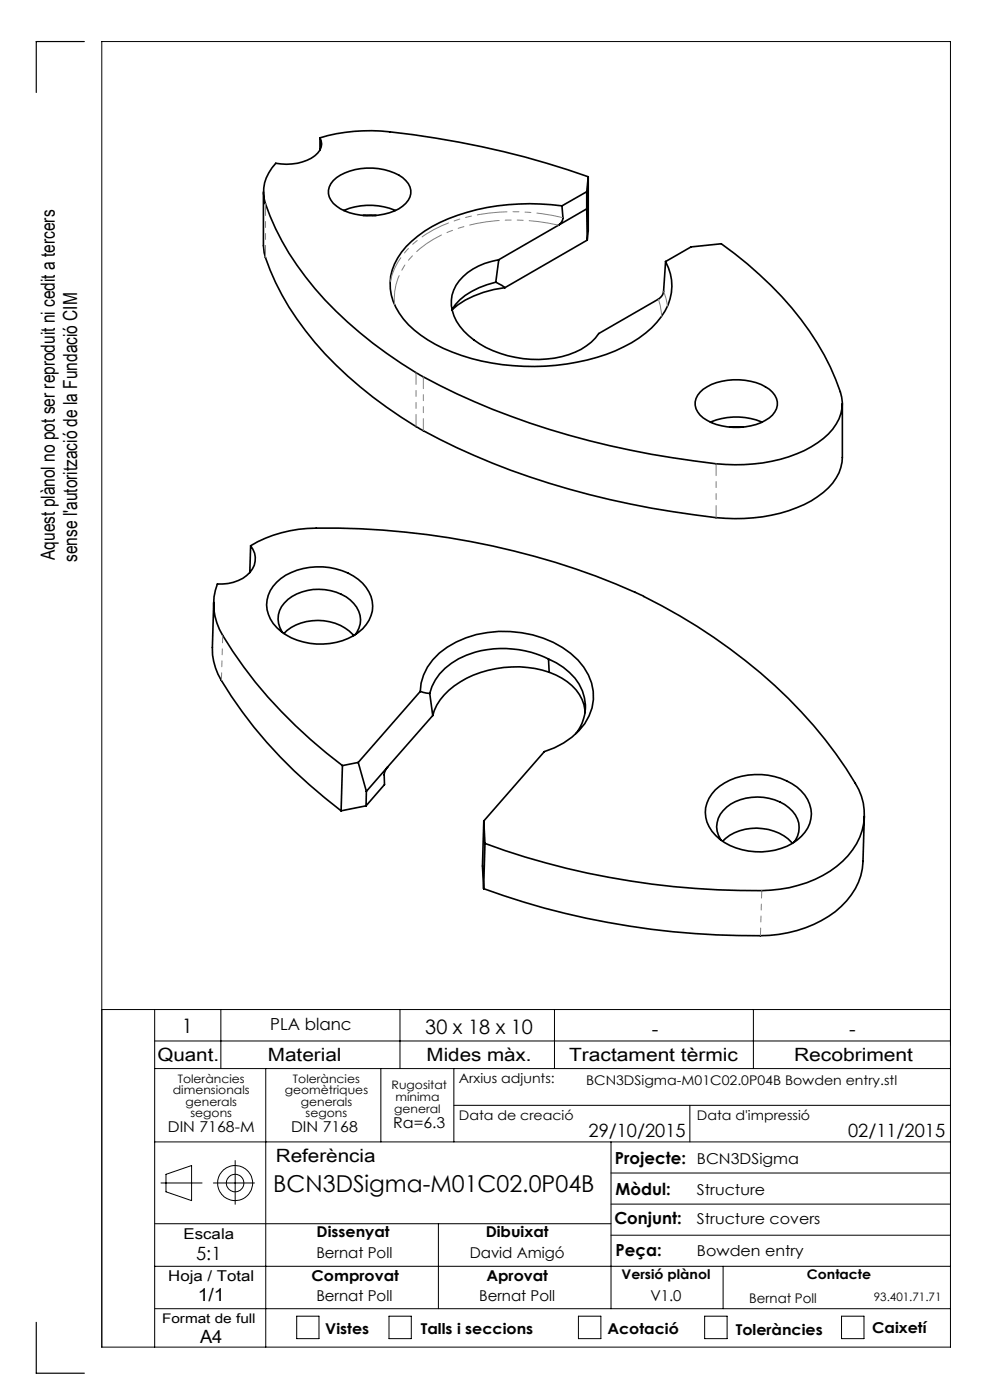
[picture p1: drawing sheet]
<svg xmlns="http://www.w3.org/2000/svg" width="210mm" height="297mm" viewBox="0 0 210 297" stroke-linecap="round" stroke-linejoin="round" font-family="sans-serif">
<g fill="none" stroke="#000" stroke-width=".21">
<path d="M21.6 214.2h180M32.8 214.2v71.6M46.8 214.2v12.5M84.8 214.2v12.5M117.6 214.2v12.5M159.8 214.2v12.5M32.8 220.8h168.8M32.8 226.7h168.8M56.4 226.7v59.1M80.8 226.7v15.5M96.3 226.7v15.5M96.3 234.5h105.3"/>
<path d="M146.3 234.5v7.7M32.8 259.6h96.8M32.8 242.2h168.8M34.1 251h8.8M35.2 249.1l5.4-1.8v7.4l-5.4-1.9zM45.3 251h8.7M49.9 246.2v9.3M93 259.6v18M129.6 242.2v35.4M129.6 255.4h72M129.6 248.8h72M32.8 277.6h168.8"/>
<path d="M32.8 268.6h168.8M62.9 279.2h4.8v4.8h-4.8zM82.5 279.2h4.7v4.8h-4.7zM122.7 279.2h4.8v4.8h-4.8zM129.6 262h72M149.5 279.2h4.7v4.8h-4.7zM153.4 268.6v9M178.5 279.2h4.8v4.8h-4.8zM21.6 285.8h180v-277h-180v277"/>
<circle cx="49.9" cy="251" r="3.7"/>
<circle cx="49.9" cy="251" r="1.86"/>
</g>
<path d="M17.9 8.8h-10.2v10.8M7.7 280.5v10.8h10.2" fill="none" stroke="#000" stroke-width=".25"/>
<g fill="none" stroke="#000" stroke-width=".35">
<path d="M67.9 29.2a37.1 37.1 0 0 1 14.8-1.2 188.6 188.6 0 0 1 42.1 9.5M67.9 29.2a2.89 2.89 0 0 1-1.1 3.9 10.7 10.7 0 0 1-8.3 1.5 8.4 8.4 0 0 0-2.2 8.6 61 61 0 0 0 17.4 25.1 91.7 91.7 0 0 0 26.9 16.9 177.9 177.9 0 0 0 53.2 13.3 33.4 33.4 0 0 0 18.3-3.7 11.7 11.7 0 0 0 6.5-8.2 10.8 10.8 0 0 0-1.3-6.1 64.2 64.2 0 0 0-18.7-24.5l-5.6-4.3-6.4 .7-5.4 3.1M67.9 29.2v2.6M70.7 38.3a12.3 12.3 0 0 1 11.9-2 5.9 5.9 0 0 1 4.5 4.1 4.2 4.2 0 0 1-2.5 3.9 13.4 13.4 0 0 1-13.2-.6 3.4 3.4 0 0 1-.7-5.4zM124.8 37.5l-.3 3.2M124.8 37.5v11.4l-.2 2M55.9 40.7v11.4a11.8 11.8 0 0 0 1.4 5.2 64.7 64.7 0 0 0 19 24.7 91.4 91.4 0 0 0 24.3 14.6 177.9 177.9 0 0 0 53.2 13.4 33.8 33.8 0 0 0 18.3-3.7 12.9 12.9 0 0 0 6.3-7.1l.3-2.2v-11.4M72.9 44.7a14 14 0 0 1 11 0M77 45.7h2.8M105.2 59.9a15.8 15.8 0 0 0-8.6 4.7l-.6 1M105.2 59.9l1.9 1.1M105.8 55.1a12.9 12.9 0 0 0-9.1 5.4 7.5 7.5 0 0 0 .8 8.7 19.7 19.7 0 0 0 13.5 6.9 19.9 19.9 0 0 0 13.4-2.7l1.9-1.7 .7-.9 12.9-7.6a2.01 2.01 0 0 0 .9-1.4l.4-6.3"/>
<path d="M105.8 55.1l-.6 4.8M119.2 43.7a46.2 46.2 0 0 0-27.6 4.4 18.9 18.9 0 0 0-7.9 7.9 10.9 10.9 0 0 0 1.9 11.7 26.7 26.7 0 0 0 12.3 7.7 48.8 48.8 0 0 0 32.6-1 20.8 20.8 0 0 0 11.2-9.7 10.6 10.6 0 0 0-.5-9.2M119.2 43.7l.2 2.7a2.19 2.19 0 0 1-1 1.4M124.5 40.7l-5.3 3M124.5 44.3l-18.7 10.8M124.5 44.3l.1 6.6M124.5 40.7v3.6M124.6 50.9l-17.5 10.1M107.1 61a20.3 20.3 0 0 0-11.3 4.8M148.5 83.2a11.4 11.4 0 0 1 9.5-2.5 8.9 8.9 0 0 1 6.4 3.2 3.7 3.7 0 0 1-2.1 5.3 13.3 13.3 0 0 1-13.1-.6 3.4 3.4 0 0 1-.7-5.4zM150.7 89.6a14 14 0 0 1 10.9 0M154.8 90.6h2.8"/>
<path d="M53.2 115.8a27.4 27.4 0 0 1 13.9-3.8 159.6 159.6 0 0 1 69.2 14.4 117.4 117.4 0 0 1 36.3 27.5 84.3 84.3 0 0 1 9.6 13.6 12.8 12.8 0 0 1-3.4 15.2 25.6 25.6 0 0 1-17.2 6.2 166.9 166.9 0 0 1-58.7-10M53.2 115.8a4.5 4.5 0 0 1-1.7 6.9 9.5 9.5 0 0 1-5.4 1.2 12.2 12.2 0 0 0 1.1 10.9 97 97 0 0 0 25.4 27.6M53.2 115.8l-.2 5.7M45.3 127.8l-.3 9.6a12.7 12.7 0 0 0 2 7 97.7 97.7 0 0 0 25.4 27.6M58.7 123.5a13.9 13.9 0 0 1 13.9-2.4 9 9 0 0 1 6.4 6.4 7.2 7.2 0 0 1-4 7.4 14.2 14.2 0 0 1-16.3-1.7 6.5 6.5 0 0 1 0-9.7zM59.9 134.2a5 5 0 0 1 1.2-7 11 11 0 0 1 13.2 .1 5.1 5.1 0 0 1 1.1 7.4M60.2 134.4a10.7 10.7 0 0 1 12-1.7 8.3 8.3 0 0 1 2.8 2.1M116.3 139.8a21.7 21.7 0 0 0-19 0 11.4 11.4 0 0 0-6.1 7.3M116.3 139.8a13.1 13.1 0 0 1 7.2 6.8 9 9 0 0 1-1.4 9M116.3 139.8l.2 2.8M89.1 146.7a11.6 11.6 0 0 1 5.8-9.4 23.6 23.6 0 0 1 26.1 1.3 11.4 11.4 0 0 1 4.6 11.6 13.8 13.8 0 0 1-8 8.4l-2.1 .9-12.9 14.7M89.1 146.7l2.1 .4"/>
<path d="M89.1 146.7l-13.1 15M91.2 147.1l.6 4.7M91.8 151.8l-9.6 10.9M116.5 142.6a11 11 0 0 1 7.4 6.9l.2 1.7M116.5 142.6a22.6 22.6 0 0 0-21.3 3.8 10.9 10.9 0 0 0-3.4 5.4M72.6 162.4l-.2 9.6M76 161.7l-3.4 .7M76 161.7l1.7 6.2M77.6 171l-5.2 1M77.7 167.9l-.1 3.1M82.2 162.7l-.7 1.5 .1 2.2-4 4.6M82.2 162.7l-4.5 5.2"/>
<path d="M102.6 174.2l.3 4.7M102.6 174.2l-.3 9.5 .3 4.8M102.9 178.9l-.3 9.6M151.7 167.6a14 14 0 0 1 18.2 .2 6.6 6.6 0 0 1-.8 10.4 14.1 14.1 0 0 1-17.3-1 6.5 6.5 0 0 1-.1-9.6zM153 178.3a5 5 0 0 1 1.1-7.1 10.8 10.8 0 0 1 14 .9 5 5 0 0 1 .3 6.6M153.3 178.5a10.7 10.7 0 0 1 14.8 .4M183.3 173.2l-.2 9.5a14.5 14.5 0 0 1-7.3 11.7 27 27 0 0 1-14.5 4.1 167.9 167.9 0 0 1-58.7-10"/>
</g>
<path d="M56.3 43.2v11.4M88.3 79v11.5M89.8 79.9v11.5M151.9 98.4v11.4" fill="none" stroke="#808080" stroke-width=".21" stroke-dasharray="6.3 1.3 1.3 1.3 1.3 1.3" stroke-dashoffset="3.8"/>
<path d="M119.4 46.2a41.1 41.1 0 0 0-25.7 1.7 18.7 18.7 0 0 0-10.5 10.4l-.4 1.5" fill="none" stroke="#808080" stroke-width=".21" stroke-dasharray="6.3 1.3 1.3 1.3 1.3 1.3" stroke-dashoffset=".7"/>
<path d="M139.7 63.5l.4 1.4 .3 2.2M141.6 64.9l-.8-3.1" fill="none" stroke="#808080" stroke-width=".21" stroke-dasharray="6.3 1.3 1.3 1.3 1.3 1.3"/>
<path d="M83.7 64.6a13.9 13.9 0 0 1 6.7-12.9 33.6 33.6 0 0 1 21.5-4.9l2.2 .2 4.4 .8" fill="none" stroke="#808080" stroke-width=".21" stroke-dasharray="6.3 1.3 1.3 1.3 1.3 1.3" stroke-dashoffset=".1"/>
<path d="M47 144.3l.2-9.5M161.3 198.5l.3-9.6" fill="none" stroke="#808080" stroke-width=".21" stroke-dasharray="6.3 1.3 1.3 1.3 1.3 1.3" stroke-dashoffset="4.7"/>
<text font-size="4.9" x="58" y="253">BCN3DSigma-M01C02.0P04B</text>
<g font-size="4.2">
<text x="38.6" y="219">1</text>
<text x="90.2" y="219.4">30 x 18 x 10</text>
<text x="138.3" y="219.7">-</text>
<text x="180.1" y="219.7">-</text>
</g>
<g font-size="4.1">
<text x="11.6" y="118.8" transform="rotate(-90 11.6 118.8)">Aquest plànol no pot ser reproduit ni cedit a tercers</text>
<text x="16.3" y="119.2" transform="rotate(-90 16.3 119.2)">sense l'autorització de la Fundació CIM</text>
</g>
<g font-size="3.9">
<text x="33.4" y="225">Quant.</text>
<text x="56.8" y="225">Material</text>
<text x="90.5" y="225">Mides màx.</text>
<text x="120.7" y="225">Tractament tèrmic</text>
<text x="168.4" y="225">Recobriment</text>
<text x="124.8" y="241.3">29/10/2015</text>
<text x="179.9" y="241.3">02/11/2015</text>
<text x="58.5" y="246.5">Referència</text>
<text x="41.6" y="267.2">5:1</text>
<text x="41.9" y="276.1">1/1</text>
<text x="42.4" y="284.9">A4</text>
</g>
<g font-size="3.5">
<text x="57.3" y="218.6">PLA blanc</text>
<text x="130.5" y="246.8">Projecte:</text>
<text x="130.6" y="253.4">Mòdul:</text>
<text x="130.3" y="259.8">Conjunt:</text>
<text x="130.6" y="266.4">Peça:</text>
</g>
<g font-size="3.2">
<text x="83.4" y="239.3">Ra=6.3</text>
<text x="35.6" y="240.1">DIN 7168-M</text>
<text x="61.7" y="240.1">DIN 7168</text>
<text x="147.8" y="246.8">BCN3DSigma</text>
<text x="147.8" y="253.4">Structure</text>
<text x="38.9" y="262.9">Escala</text>
<text x="67.2" y="262.5">Dissenyat</text>
<text x="103" y="262.5">Dibuixat</text>
<text x="147.8" y="259.8">Structure covers</text>
<text x="67.1" y="266.8">Bernat Poll</text>
<text x="99.6" y="266.8">David Amigó</text>
<text x="147.8" y="266.4">Bowden entry</text>
<text x="35.7" y="271.7">Hoja / Total</text>
<text x="66.1" y="271.7">Comprovat</text>
<text x="103.2" y="271.7">Aprovat</text>
<text x="67.1" y="276.1">Bernat Poll</text>
<text x="101.6" y="276.1">Bernat Poll</text>
<text x="138" y="276.1">V1.0</text>
<text x="69" y="283.1">Vistes</text>
<text x="89.3" y="283.1">Talls i seccions</text>
<text x="128.8" y="283.1">Acotació</text>
<text x="156.1" y="283.2">Toleràncies</text>
<text x="185" y="282.8">Caixetí</text>
</g>
<g font-size="2.8">
<text x="97.3" y="229.6">Arxius adjunts:</text>
<text x="124.3" y="230.2">BCN3DSigma-M01C02.0P04B Bowden entry.stl</text>
<text x="97.3" y="237.7">Data de creació</text>
<text x="147.8" y="237.7">Data d'impressió</text>
<text x="131.8" y="271.4">Versió plànol</text>
<text x="171.2" y="271.4">Contacte</text>
<text x="34.4" y="280.7">Format de full</text>
<text x="158.9" y="276.3">Bernat Poll</text>
</g>
<g font-size="2.5">
<text x="36.7" y="232.1">dimensionals</text>
<text x="37.7" y="229.6">Toleràncies</text>
<text x="60.4" y="232.1">geomètriques</text>
<text x="62.1" y="229.6">Toleràncies</text>
<text x="83.1" y="231">Rugositat</text>
<text x="83.9" y="233.5">mínima</text>
<text x="39.4" y="234.6">generals</text>
<text x="40.4" y="237.1">segons</text>
<text x="63.8" y="234.6">generals</text>
<text x="64.8" y="237.1">segons</text>
<text x="83.6" y="236.2">general</text>
<text x="185.4" y="276.1">93.401.71.71</text>
</g>
</svg>
